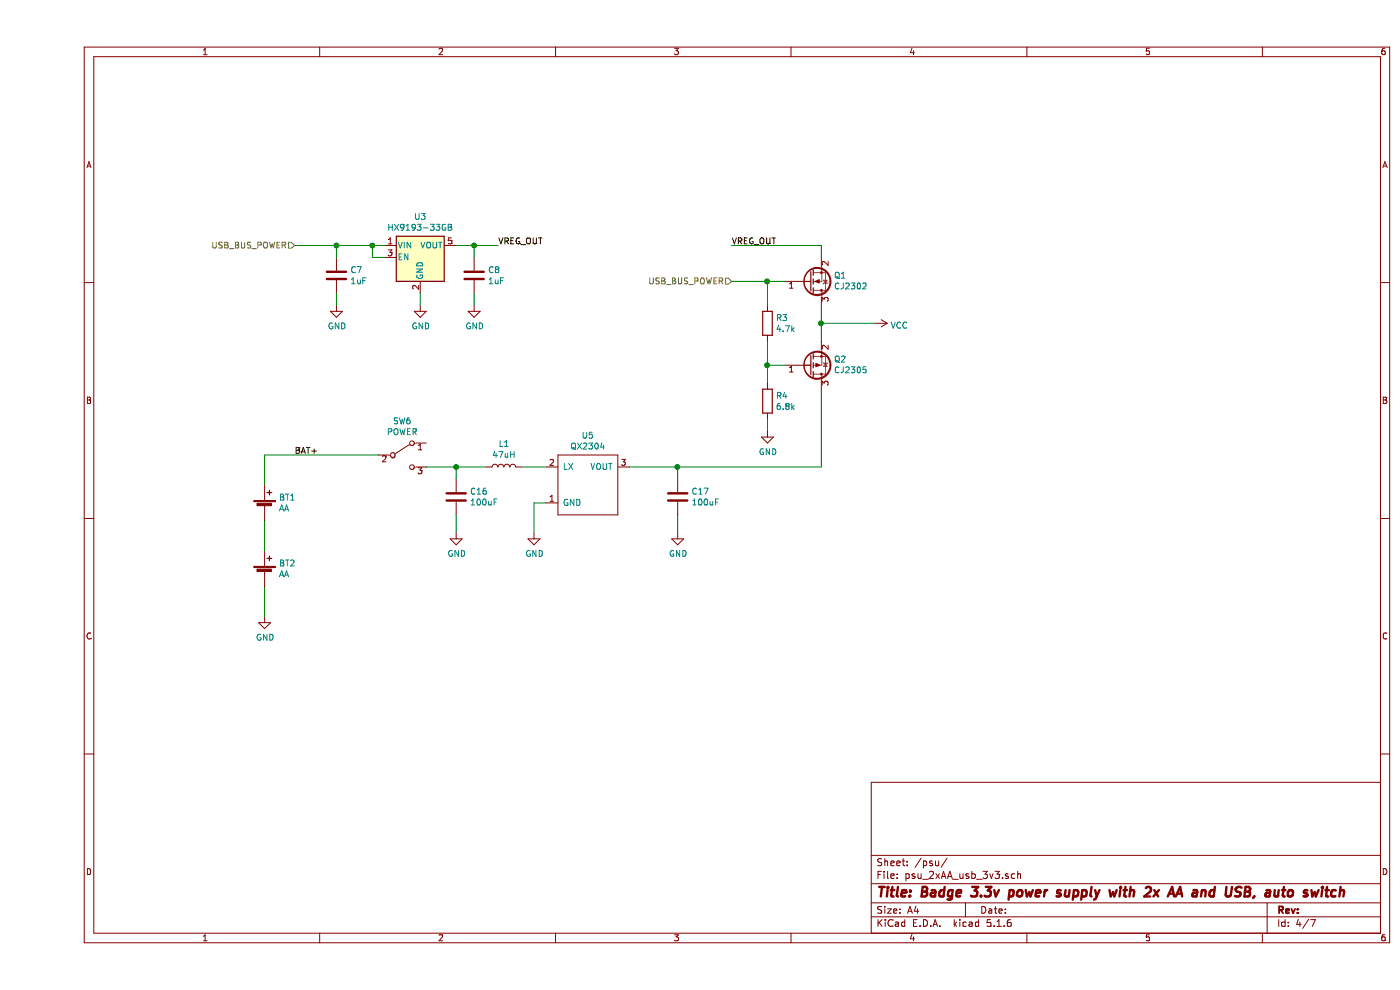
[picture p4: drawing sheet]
EESchema Schematic File Version 4
EELAYER 30 0
EELAYER END
$Descr A4 11693 8268
encoding utf-8
Sheet 4 7
Title "Badge 3.3v power supply with 2x AA and USB, auto switch"
Date ""
Rev ""
Comp ""
Comment1 ""
Comment2 ""
Comment3 ""
Comment4 ""
$EndDescr
$Comp
L device:Q_NMOS_GSD Q1
U 1 1
P 6450 2350
F 0 "Q1" H 6655 2304 50  0000 L CNN
F 1 "CJ2302" H 6655 2395 50  0000 L CNN
F 2 "TO_SOT_Packages_SMD:SOT-23" H 6650 2450 50  0001 C CNN
F 3 "~" H 6450 2350 50  0001 C CNN
	1    6450 2350
	1    0    0    1   
$EndComp
$Comp
L device:Q_PMOS_GSD Q2
U 1 1
P 6450 3050
F 0 "Q2" H 6655 3004 50  0000 L CNN
F 1 "CJ2305" H 6655 3095 50  0000 L CNN
F 2 "TO_SOT_Packages_SMD:SOT-23" H 6650 3150 50  0001 C CNN
F 3 "~" H 6450 3050 50  0001 C CNN
	1    6450 3050
	1    0    0    1   
$EndComp
$Comp
L device:R R3
U 1 1
P 6100 2700
F 0 "R3" H 6170 2746 50  0000 L CNN
F 1 "4.7k" H 6170 2655 50  0000 L CNN
F 2 "Resistors_SMD:R_0603" V 6030 2700 50  0001 C CNN
F 3 "~" H 6100 2700 50  0001 C CNN
	1    6100 2700
	1    0    0    -1  
$EndComp
$Comp
L device:R R4
U 1 1
P 6100 3350
F 0 "R4" H 6170 3396 50  0000 L CNN
F 1 "6.8k" H 6170 3305 50  0000 L CNN
F 2 "Resistors_SMD:R_0603" V 6030 3350 50  0001 C CNN
F 3 "~" H 6100 3350 50  0001 C CNN
	1    6100 3350
	1    0    0    -1  
$EndComp
Wire Wire Line
	6550 2550 6550 2700
Wire Wire Line
	6550 2700 7000 2700
Connection ~ 6550 2700
Wire Wire Line
	6550 2700 6550 2850
Wire Wire Line
	6100 2850 6100 3050
Wire Wire Line
	6250 3050 6100 3050
Connection ~ 6100 3050
Wire Wire Line
	6100 3050 6100 3200
Wire Wire Line
	6250 2350 6100 2350
Wire Wire Line
	6100 2550 6100 2350
Connection ~ 6100 2350
Wire Wire Line
	6100 2350 5800 2350
Wire Wire Line
	6550 2150 6550 2050
Wire Wire Line
	6550 2050 5800 2050
$Comp
L power:GND #PWR023
U 1 1
P 6100 3600
F 0 "#PWR023" H 6100 3350 50  0001 C CNN
F 1 "GND" H 6105 3427 50  0000 C CNN
F 2 "" H 6100 3600 50  0001 C CNN
F 3 "" H 6100 3600 50  0001 C CNN
	1    6100 3600
	1    0    0    -1  
$EndComp
Wire Wire Line
	6100 3500 6100 3600
Wire Wire Line
	6550 3250 6550 3900
Text Label 5800 2050 0    50   ~ 0
VREG_OUT
$Comp
L power:VCC #PWR024
U 1 1
P 7000 2700
F 0 "#PWR024" H 7000 2550 50  0001 C CNN
F 1 "VCC" V 7017 2828 50  0000 L CNN
F 2 "" H 7000 2700 50  0001 C CNN
F 3 "" H 7000 2700 50  0001 C CNN
	1    7000 2700
	0    1    1    0   
$EndComp
$Comp
L device:Battery_Cell BT1
U 1 1
P 1900 4250
F 0 "BT1" H 2018 4346 50  0000 L CNN
F 1 "AA" H 2018 4255 50  0000 L CNN
F 2 "Power:Single_AA" V 1900 4310 50  0001 C CNN
F 3 "~" V 1900 4310 50  0001 C CNN
	1    1900 4250
	1    0    0    -1  
$EndComp
$Comp
L device:Battery_Cell BT2
U 1 1
P 1900 4800
F 0 "BT2" H 2018 4896 50  0000 L CNN
F 1 "AA" H 2018 4805 50  0000 L CNN
F 2 "Power:Single_AA" V 1900 4860 50  0001 C CNN
F 3 "~" V 1900 4860 50  0001 C CNN
	1    1900 4800
	1    0    0    -1  
$EndComp
$Comp
L power:GND #PWR021
U 1 1
P 1900 5150
F 0 "#PWR021" H 1900 4900 50  0001 C CNN
F 1 "GND" H 1905 4977 50  0000 C CNN
F 2 "" H 1900 5150 50  0001 C CNN
F 3 "" H 1900 5150 50  0001 C CNN
	1    1900 5150
	1    0    0    -1  
$EndComp
Wire Wire Line
	1900 5150 1900 4900
Wire Wire Line
	1900 4600 1900 4350
Wire Wire Line
	1900 4050 1900 3800
Text Label 2150 3800 0    50   ~ 0
BAT+
$Comp
L Regulator_Linear:AP2204K-3.3 U3
U 1 1
P 3200 2150
F 0 "U3" H 3200 2492 50  0000 C CNN
F 1 "HX9193-33GB" H 3200 2401 50  0000 C CNN
F 2 "TO_SOT_Packages_SMD:SOT-23-5" H 3200 2475 50  0001 C CNN
F 3 "https://datasheet.lcsc.com/szlcsc/1811131153_HX-hengjiaxing-HX9193-33GB_C296123.pdf" H 3200 2250 50  0001 C CNN
	1    3200 2150
	1    0    0    -1  
$EndComp
$Comp
L device:C C7
U 1 1
P 2500 2300
F 0 "C7" H 2615 2346 50  0000 L CNN
F 1 "1uF" H 2615 2255 50  0000 L CNN
F 2 "Capacitors_SMD:C_0603" H 2538 2150 50  0001 C CNN
F 3 "~" H 2500 2300 50  0001 C CNN
	1    2500 2300
	1    0    0    -1  
$EndComp
$Comp
L device:C C8
U 1 1
P 3650 2300
F 0 "C8" H 3765 2346 50  0000 L CNN
F 1 "1uF" H 3765 2255 50  0000 L CNN
F 2 "Capacitors_SMD:C_0603" H 3688 2150 50  0001 C CNN
F 3 "~" H 3650 2300 50  0001 C CNN
	1    3650 2300
	1    0    0    -1  
$EndComp
$Comp
L power:GND #PWR019
U 1 1
P 2500 2550
F 0 "#PWR019" H 2500 2300 50  0001 C CNN
F 1 "GND" H 2505 2377 50  0000 C CNN
F 2 "" H 2500 2550 50  0001 C CNN
F 3 "" H 2500 2550 50  0001 C CNN
	1    2500 2550
	1    0    0    -1  
$EndComp
$Comp
L power:GND #PWR020
U 1 1
P 3200 2550
F 0 "#PWR020" H 3200 2300 50  0001 C CNN
F 1 "GND" H 3205 2377 50  0000 C CNN
F 2 "" H 3200 2550 50  0001 C CNN
F 3 "" H 3200 2550 50  0001 C CNN
	1    3200 2550
	1    0    0    -1  
$EndComp
$Comp
L power:GND #PWR022
U 1 1
P 3650 2550
F 0 "#PWR022" H 3650 2300 50  0001 C CNN
F 1 "GND" H 3655 2377 50  0000 C CNN
F 2 "" H 3650 2550 50  0001 C CNN
F 3 "" H 3650 2550 50  0001 C CNN
	1    3650 2550
	1    0    0    -1  
$EndComp
Wire Wire Line
	2900 2050 2800 2050
Wire Wire Line
	2500 2150 2500 2050
Connection ~ 2500 2050
Wire Wire Line
	2500 2050 2150 2050
Wire Wire Line
	2900 2150 2800 2150
Wire Wire Line
	2800 2150 2800 2050
Connection ~ 2800 2050
Wire Wire Line
	2800 2050 2500 2050
Wire Wire Line
	3200 2450 3200 2550
Wire Wire Line
	2500 2450 2500 2550
Wire Wire Line
	3650 2450 3650 2550
Wire Wire Line
	3500 2050 3650 2050
Wire Wire Line
	3650 2150 3650 2050
Connection ~ 3650 2050
Wire Wire Line
	3650 2050 3850 2050
Text HLabel 2150 2050 0    50   Input ~ 0
USB_BUS_POWER
Text HLabel 5800 2350 0    50   Input ~ 0
USB_BUS_POWER
Text Label 3850 2050 0    50   ~ 0
VREG_OUT
$Comp
L Semiconductors:QX2304 U5
U 1 1
P 4600 4050
F 0 "U5" H 4600 4465 50  0000 C CNN
F 1 "QX2304" H 4600 4374 50  0000 C CNN
F 2 "TO_SOT_Packages_SMD:SOT-23" H 4600 4050 50  0001 C CNN
F 3 "" H 4600 4050 50  0001 C CNN
	1    4600 4050
	1    0    0    -1  
$EndComp
Wire Wire Line
	4950 3900 5350 3900
$Comp
L device:L L1
U 1 1
P 3900 3900
F 0 "L1" V 4090 3900 50  0000 C CNN
F 1 "47uH" V 3999 3900 50  0000 C CNN
F 2 "Inductors_SMD:L_1210" H 3900 3900 50  0001 C CNN
F 3 "~" H 3900 3900 50  0001 C CNN
	1    3900 3900
	0    -1   -1   0   
$EndComp
$Comp
L device:C C16
U 1 1
P 3500 4150
F 0 "C16" H 3615 4196 50  0000 L CNN
F 1 "100uF" H 3615 4105 50  0000 L CNN
F 2 "Capacitors_SMD:C_1206" H 3538 4000 50  0001 C CNN
F 3 "~" H 3500 4150 50  0001 C CNN
	1    3500 4150
	1    0    0    -1  
$EndComp
Wire Wire Line
	5350 4000 5350 3900
Connection ~ 5350 3900
Wire Wire Line
	5350 3900 6550 3900
Wire Wire Line
	4250 3900 4050 3900
Wire Wire Line
	3750 3900 3500 3900
Wire Wire Line
	3500 3900 3500 4000
$Comp
L power:GND #PWR064
U 1 1
P 3500 4450
F 0 "#PWR064" H 3500 4200 50  0001 C CNN
F 1 "GND" H 3505 4277 50  0000 C CNN
F 2 "" H 3500 4450 50  0001 C CNN
F 3 "" H 3500 4450 50  0001 C CNN
	1    3500 4450
	1    0    0    -1  
$EndComp
$Comp
L power:GND #PWR065
U 1 1
P 4150 4450
F 0 "#PWR065" H 4150 4200 50  0001 C CNN
F 1 "GND" H 4155 4277 50  0000 C CNN
F 2 "" H 4150 4450 50  0001 C CNN
F 3 "" H 4150 4450 50  0001 C CNN
	1    4150 4450
	1    0    0    -1  
$EndComp
$Comp
L power:GND #PWR066
U 1 1
P 5350 4450
F 0 "#PWR066" H 5350 4200 50  0001 C CNN
F 1 "GND" H 5355 4277 50  0000 C CNN
F 2 "" H 5350 4450 50  0001 C CNN
F 3 "" H 5350 4450 50  0001 C CNN
	1    5350 4450
	1    0    0    -1  
$EndComp
Wire Wire Line
	5350 4300 5350 4450
Wire Wire Line
	4250 4200 4150 4200
Wire Wire Line
	4150 4200 4150 4450
Wire Wire Line
	3500 4300 3500 4450
$Comp
L device:C C17
U 1 1
P 5350 4150
F 0 "C17" H 5465 4196 50  0000 L CNN
F 1 "100uF" H 5465 4105 50  0000 L CNN
F 2 "Capacitors_SMD:C_1206" H 5388 4000 50  0001 C CNN
F 3 "~" H 5350 4150 50  0001 C CNN
	1    5350 4150
	1    0    0    -1  
$EndComp
$Comp
L Switch:SW_SPDT SW6
U 1 1
P 3050 3800
F 0 "SW6" H 3050 4085 50  0000 C CNN
F 1 "POWER" H 3050 3994 50  0000 C CNN
F 2 "Buttons_Switches_SMD:SW_SPDT_PCM12" H 3050 3800 50  0001 C CNN
F 3 "~" H 3050 3800 50  0001 C CNN
	1    3050 3800
	1    0    0    -1  
$EndComp
Wire Wire Line
	3250 3900 3500 3900
Connection ~ 3500 3900
Wire Wire Line
	1900 3800 2850 3800
$EndSCHEMATC
